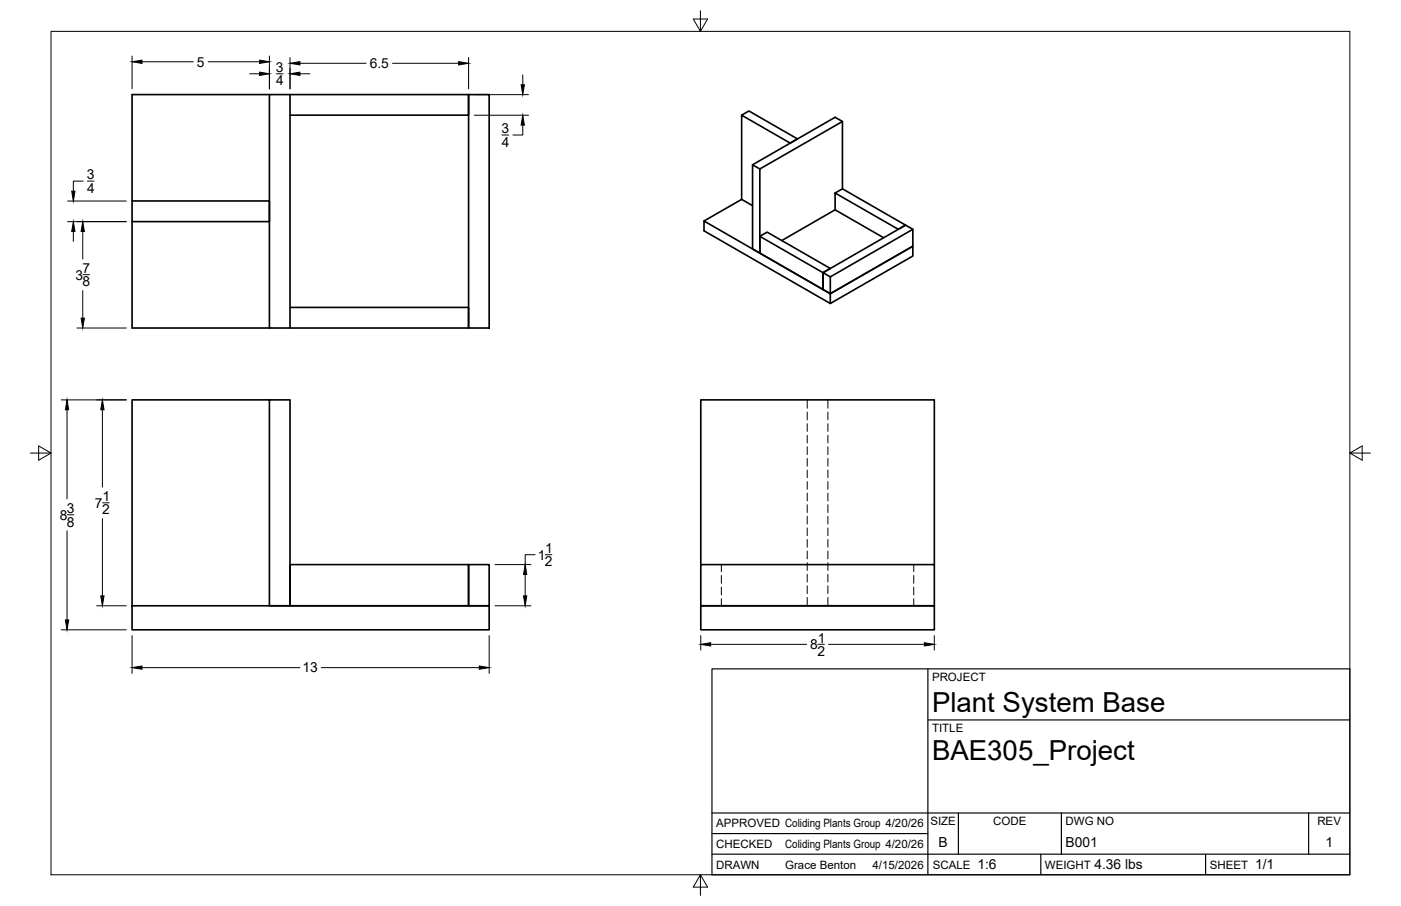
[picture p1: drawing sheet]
<svg xmlns="http://www.w3.org/2000/svg" width="432mm" height="279mm" viewBox="0 0 432 279" stroke-linecap="round" stroke-linejoin="round" font-family="sans-serif">
<!-- layer: Visible -->
<g fill="none" stroke="#000" stroke-width=".51">
<path d="M83 29.2h6.4v72h-6.4zM83 29.2h-42.3v32.8M89.4 29.2h55v6.3h-55M144.4 29.2h6.4v72h-6.4zM228.6 35.5l2.2-1.3 15 8.6-2.3 1.3-14.9-8.6v26l3.3 1.9M259.7 37.5l-25.5 14.6v26l-2.3-1.3v-26l2.3 1.3M231.9 50.8l25.5-14.6 2.3 1.3v20.7M257.4 59.5l2.3-1.3 19.4 11.2-2.2 1.3-19.5-11.2v5.2l15 8.6M40.7 62h42.3v6.3h-42.3zM40.7 68.3v32.9h42.3M228.6 61.5l-11.6 6.7M234.2 72.9l19.5 11.2v5.2l-19.5-11.2z"/>
<path d="M234.2 72.9l2.2-1.3 19.5 11.2-2.2 1.3M257.4 64.7l-16.5 9.5M281.3 70.7l-25.4 14.7v5.2l-2.2-1.3v-5.2l25.4-14.7 2.2 1.3v5.2l-25.4 14.7M89.4 94.8h55v6.4h-55M253.7 84.1l2.2 1.3M255.9 90.6l25.4-14.7v3.1l-25.4 14.6zM255.9 90.6l-38.9-22.4v3l38.9 22.4M83 123.3h6.4v63.5h-6.4v-63.5h-42.3v63.5M89.4 174.1h55v12.7h-55zM144.4 174.1h6.4v12.7h-6.4zM216 174.1h72v12.7h-72zM216 174.1v-50.8h72v50.8"/>
<path d="M40.7 186.8h110.1v7.4h-110.1zM216 186.8h72v7.4h-72z"/>
</g>
<!-- layer: Hidden -->
<g fill="none" stroke="#000" stroke-width=".31">
<path d="M248.8 123.3v2.6M248.8 127.1v2.4M248.8 130.7v2.3M248.8 134.2v2.4M248.8 137.8v2.4M255.2 123.3v2.6M255.2 127.1v2.4M255.2 130.7v2.3M255.2 134.2v2.4M255.2 137.8v2.4M248.8 141.4v2.4M248.8 144.9v2.4"/>
<path d="M248.8 148.5v2.4M248.8 152.1v2.4M248.8 155.7v2.4M248.8 159.2v2.4M255.2 141.4v2.4M255.2 144.9v2.4M255.2 148.5v2.4M255.2 152.1v2.4M255.2 155.7v2.4M255.2 159.2v2.4M222.3 174.1v2.2M222.3 177.5v2.4"/>
<path d="M248.8 162.8v2.4M248.8 166.4v2.4M248.8 169.9v2.4M248.8 173.5v2.4M248.8 177.1v2.4M255.2 162.8v2.4M255.2 166.4v2.4M255.2 169.9v2.4M255.2 173.5v2.4M255.2 177.1v2.4M281.6 174.1v2.2M281.6 177.5v2.4"/>
<path d="M222.3 181.1v2.4M222.3 184.6v2.2M248.8 180.7v2.3M248.8 184.2v2.6M255.2 180.7v2.3M255.2 184.2v2.6M281.6 181.1v2.4M281.6 184.6v2.2"/>
</g>
<!-- layer: Border -->
<path d="M15.7 9.7h400.3v260.1h-400.3zM215.9 3.3v6.4l-2.2-3.8h4.4l-2.2 3.8M9.4 139.7h6.3l-3.8-2.2v4.4l3.8-2.2M416 139.7l3.8 2.2v-4.4l-3.8 2.2h6.4M215.9 269.8l2.2 3.8h-4.4l2.2-3.8v6.3" fill="none" stroke="#000" stroke-width=".31"/>
<!-- layer: FD_Dimensions -->
<g fill="none" stroke="#000" stroke-width=".31">
<path d="M40.7 17.3v10.1M43.8 19.1h15.8M64.2 19.1h15.8M83 17.3v10.1M89.4 17.7v9.7M92.4 19.5h20.4M121 19.5h20.4M144.4 17.7v9.7M76.9 22.8h3.1M85.2 22.8h2.1M92.4 22.8h3.1M146.2 29.2h16.7"/>
<path d="M146.2 35.5h16.7M161.1 38.6v3h-3M161.1 23.1v3M25.7 55.9h-3.1v3M26.9 55.9h2.1M154.7 41.6h2.1M20.8 68.3h18.1M20.8 62h18.1M22.6 71.4v3M25.5 71.4v8.5M25.5 89.6v8.5M25.6 84.7h2"/>
<path d="M23.7 101.2h15.2M18.9 123.3h20M20.7 126.4v27.5M31.6 126.4v23.8M20.7 158.8h2.1M31.6 159.9v23.9M31.6 155.1h2.1M20.7 163.7v27.5M152.5 174.1h11.1M161.9 177.2v6.6M164.9 171.1h-3v3M168.1 171.1h2"/>
<path d="M18.9 194.2h20M29.8 186.8h9.1M40.7 196v11.7M150.8 196v11.7M152.5 186.8h11.1M216 196v4.5M219 198.7h29.6M252.1 198.7h2M255.4 198.7h29.5M288 196v4.5M43.8 205.9h48.6M99 205.9h48.7"/>
</g>
<g fill="#000" stroke="#000" stroke-width=".31">
<path d="M40.7 19.1l3.1-.6v1.1zM80 18.5l3 .6-3 .5zM89.4 19.5l3-.5v1zM141.4 19l3 .5-3 .5zM80 22.2l3 .6-3 .5zM89.4 22.8l3-.6v1.1zM160.6 26.1h1l-.5 3.1zM161.1 35.5l.5 3.1h-1zM22.1 58.9h1l-.5 3.1zM22.6 68.3l.5 3.1h-1zM25.5 68.3l.5 3.1h-1zM25 98.1h1l-.5 3.1z"/>
<path d="M20.7 123.3l.5 3.1h-1zM31.6 123.3l.5 3.1h-1zM161.9 174.1l.5 3.1h-1zM20.2 191.2h1l-.5 3zM31.1 183.8h1l-.5 3zM161.4 183.8h1l-.5 3zM216 198.7l3-.5v1zM284.9 198.2l3.1 .5-3.1 .5zM40.7 205.9l3.1-.5v1zM147.7 205.4l3.1 .5-3.1 .5z"/>
</g>
<!-- layer: Titleblock -->
<path d="M219.4 206.3h196.6v63.5h-196.6zM286 206.3v63.5M286 222h130M219.4 257.1h66.6M219.4 250.7h196.6M295.4 250.7v12.7M327.1 250.7v12.7M403.3 250.7v12.7M219.4 263.4h196.6M320.8 263.4v6.4M371.6 263.4v6.4" fill="none" stroke="#000" stroke-width=".36"/>
<g font-size="8.5">
<text x="287.3" y="219.5">Plant System Base</text>
<text x="287.3" y="234.5">BAE305_Project</text>
</g>
<g font-size="4.3">
<text x="60.7" y="20.6">5</text>
<text x="85" y="22.2">3</text>
<text x="113.9" y="21">6.5</text>
<text x="85.1" y="26.3">4</text>
<text x="154.6" y="41.1">3</text>
<text x="154.6" y="45.2">4</text>
<text x="26.8" y="55.4">3</text>
<text x="26.9" y="59.4">4</text>
<text x="23.2" y="86.2">3</text>
<text x="25.4" y="84.2">7</text>
<text x="25.4" y="88.3">8</text>
<text x="31.6" y="154.6">1</text>
<text x="18.4" y="160.3">8</text>
<text x="20.6" y="158.2">3</text>
<text x="29.3" y="156.6">7</text>
<text x="31.5" y="158.6">2</text>
<text x="20.6" y="162.4">8</text>
<text x="165.7" y="172.6">1</text>
<text x="168.1" y="170.6">1</text>
<text x="168" y="174.6">2</text>
<text x="249.7" y="200.2">8</text>
<text x="251.9" y="202.2">2</text>
<text x="252.1" y="198.2">1</text>
<text x="93.2" y="207.4">13</text>
<text x="289.3" y="261.2">B</text>
<text x="328.4" y="261.2">B001</text>
<text x="408.5" y="261.2">1</text>
<text x="301.2" y="268.1">1:6</text>
<text x="337.3" y="268.1">4.36 lbs</text>
<text x="386.8" y="268.1">1/1</text>
</g>
<g font-size="3.5">
<text x="287.3" y="210.1">PROJECT</text>
<text x="287.3" y="225.8">TITLE</text>
<text x="220.7" y="255.2">APPROVED Coliding Plants Group 4/20/26</text>
<text x="286.7" y="254.5">SIZE</text>
<text x="306.1" y="254.5">CODE</text>
<text x="328.4" y="254.5">DWG NO</text>
<text x="406" y="254.5">REV</text>
<text x="220.7" y="261.5">CHECKED</text>
<text x="242" y="261.5">Coliding Plants Group 4/20/26</text>
<text x="220.7" y="267.9">DRAWN</text>
<text x="242" y="267.9">Grace Benton</text>
<text x="268.9" y="267.9">4/15/2026</text>
<text x="287.5" y="267.9">SCALE</text>
<text x="322.1" y="267.9">WEIGHT</text>
<text x="372.9" y="267.9">SHEET</text>
</g>
</svg>
